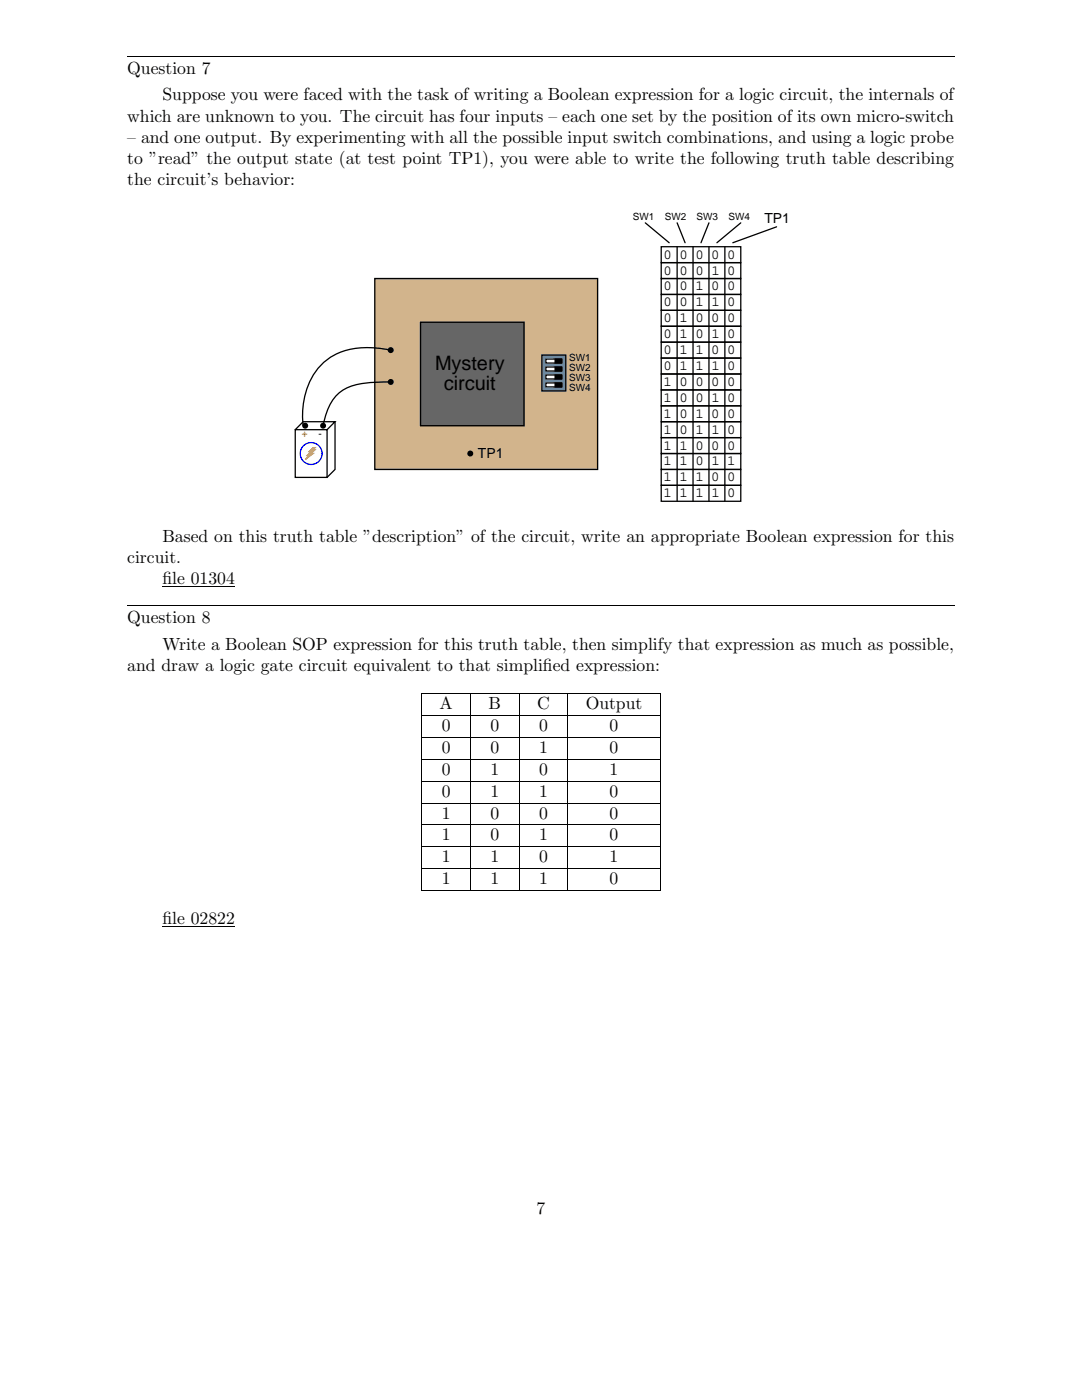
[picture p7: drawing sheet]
<svg xmlns="http://www.w3.org/2000/svg" width="216mm" height="279mm" viewBox="0 0 216 279" stroke-linecap="round" stroke-linejoin="round" font-family="sans-serif">
<path d="M25.4 11.3h165.1" fill="none" stroke="#000" stroke-width=".2"/>
<path d="M58.9 85.8h6.4v9.5h-6.4zM58.9 85.8l1.6-1.6h6.4l-1.6 1.6M66.9 84.2v9.5l-1.6 1.6" fill="none" stroke="#000" stroke-width=".26"/>
<circle cx="62.1" cy="90.5" r="2.18" fill="none" stroke="#00f" stroke-width=".26"/>
<path d="M62.5 89.3h.4l-.4 .4h.4l-.8 .8h.4l-1.6 1.2 .8-.8h-.4l.8-.8h-.4z" fill-rule="evenodd" fill="#ffa500"/>
<path d="M62.5 89.3h.4l-.4 .4h.4l-.8 .8h.4l-1.6 1.2 .8-.8h-.4l.8-.8h-.4z" fill="none" stroke="#ffa500" stroke-width=".26"/>
<g fill="#000">
<circle cx="60.9" cy="85" r=".6"/>
<circle cx="64.5" cy="85" r=".6"/>
</g>
<path d="M74.8 55.6h44.4v38.1h-44.4z" fill-rule="evenodd" fill="#d2b48c"/>
<path d="M74.8 55.6h44.4v38.1h-44.4z" fill="none" stroke="#d2b48c" stroke-width=".26"/>
<path d="M74.8 55.6h44.4v38.1h-44.4z" fill="none" stroke="#000" stroke-width=".26"/>
<path d="M108.1 70.9h4.8v7.1h-4.8z" fill-rule="evenodd" fill="#5cacee"/>
<path d="M108.1 70.9h4.8v7.1h-4.8z" fill="none" stroke="#5cacee" stroke-width=".26"/>
<path d="M108.1 70.9h4.8v7.1h-4.8zM110.5 71.7h1.6v.8h-1.6z" fill="none" stroke="#000" stroke-width=".26"/>
<path d="M110.5 71.7h1.6v.8h-1.6z" fill-rule="evenodd" fill="#000"/>
<path d="M108.9 71.7h1.6v.8h-1.6z" fill-rule="evenodd" fill="#fff"/>
<path d="M108.9 71.7h1.6v.8h-1.6z" fill="none" stroke="#fff" stroke-width=".26"/>
<path d="M108.9 71.7h3.2v.8h-3.2zM110.5 73.2h1.6v.8h-1.6z" fill="none" stroke="#000" stroke-width=".26"/>
<path d="M110.5 73.2h1.6v.8h-1.6z" fill-rule="evenodd" fill="#000"/>
<path d="M108.9 73.2h1.6v.8h-1.6z" fill-rule="evenodd" fill="#fff"/>
<path d="M108.9 73.2h1.6v.8h-1.6z" fill="none" stroke="#fff" stroke-width=".26"/>
<path d="M108.9 73.2h3.2v.8h-3.2zM110.5 74.8h1.6v.8h-1.6z" fill="none" stroke="#000" stroke-width=".26"/>
<path d="M110.5 74.8h1.6v.8h-1.6z" fill-rule="evenodd" fill="#000"/>
<path d="M108.9 74.8h1.6v.8h-1.6z" fill-rule="evenodd" fill="#fff"/>
<path d="M108.9 74.8h1.6v.8h-1.6z" fill="none" stroke="#fff" stroke-width=".26"/>
<path d="M108.9 74.8h3.2v.8h-3.2zM110.5 76.4h1.6v.8h-1.6z" fill="none" stroke="#000" stroke-width=".26"/>
<path d="M110.5 76.4h1.6v.8h-1.6z" fill-rule="evenodd" fill="#000"/>
<path d="M108.9 76.4h1.6v.8h-1.6z" fill-rule="evenodd" fill="#fff"/>
<path d="M108.9 76.4h1.6v.8h-1.6z" fill="none" stroke="#fff" stroke-width=".26"/>
<path d="M108.9 76.4h3.2v.8h-3.2z" fill="none" stroke="#000" stroke-width=".26"/>
<path d="M83.9 64.3h20.7v20.7h-20.7z" fill-rule="evenodd" fill="#666"/>
<path d="M83.9 64.3h20.7v20.7h-20.7z" fill="none" stroke="#666" stroke-width=".26"/>
<g fill="none" stroke="#000" stroke-width=".26">
<path d="M128.8 44.5l4.7 3.9M131.9 49.2h15.9v3.2h-15.9zM131.9 52.4h15.9v3.2h-15.9zM131.9 55.6h15.9v3.2h-15.9zM131.9 58.8h15.9v3.1h-15.9zM135.1 49.2v50.8M135.1 44.5l1.6 3.9M138.3 49.2v50.8M141.5 49.2v50.8M141.5 44.5l-1.6 3.9M144.6 49.2v50.8M147.8 44.5l-4.7 3.9"/>
<path d="M155 45.3l-8.8 3.1M78 76.2h-1.7a16.5 16.5 0 0 0-7.5 1.4 8.6 8.6 0 0 0-4 5.8l-.3 1.6M78 69.9a16.1 16.1 0 0 0-11.8 1.2 13.6 13.6 0 0 0-5.8 11.8l.1 2.1M83.9 64.3h20.7v20.7h-20.7zM131.9 61.9h15.9v3.2h-15.9zM131.9 65.1h15.9v3.2h-15.9zM131.9 68.3h15.9v3.2h-15.9zM131.9 71.5h15.9v3.1h-15.9zM131.9 74.6h15.9v3.2h-15.9zM131.9 77.8h15.9v3.2h-15.9zM131.9 81h15.9v3.2h-15.9zM131.9 84.2h15.9v3.1h-15.9z"/>
<path d="M131.9 87.3h15.9v3.2h-15.9zM131.9 90.5h15.9v3.2h-15.9zM131.9 93.7h15.9v3.2h-15.9zM131.9 96.9h15.9v3.1h-15.9z"/>
</g>
<g fill="#000">
<circle cx="78" cy="69.9" r=".6"/>
<circle cx="78" cy="76.2" r=".6"/>
<circle cx="93.8" cy="90.5" r=".6"/>
</g>
<g fill="none" stroke="#000" stroke-width=".2">
<path d="M32.4 117.1h14.5M25.4 120.9h165.1M84 138.5h47.8M84.1 138.6v4.2M93.9 138.6v4.2M103.6 138.6v4.2M113.3 138.6v4.2M131.8 138.6v4.2M84 142.9h47.8M84 147.2h47.8M84 151.6h47.8M84 155.9h47.8"/>
<path d="M84.1 142.9v4.2M84.1 147.3v4.2M84.1 151.6v4.3M84.1 156v4.2M93.9 142.9v4.2M93.9 147.3v4.2M93.9 151.6v4.3M93.9 156v4.2M103.6 142.9v4.2M103.6 147.3v4.2M103.6 151.6v4.3M103.6 156v4.2"/>
<path d="M113.3 142.9v4.2M113.3 147.3v4.2M113.3 151.6v4.3M113.3 156v4.2M131.8 142.9v4.2M131.8 147.3v4.2M131.8 151.6v4.3M131.8 156v4.2M84 160.3h47.8M84 164.6h47.8M84 169h47.8M84 173.4h47.8"/>
<path d="M84 177.7h47.8M84.1 160.4v4.2M84.1 164.7v4.2M84.1 169.1v4.2M84.1 173.4v4.3M93.9 160.4v4.2M93.9 164.7v4.2M93.9 169.1v4.2M93.9 173.4v4.3M103.6 160.4v4.2M103.6 164.7v4.2M103.6 169.1v4.2"/>
<path d="M103.6 173.4v4.3M113.3 160.4v4.2M113.3 164.7v4.2M113.3 169.1v4.2M113.3 173.4v4.3M131.8 160.4v4.2M131.8 164.7v4.2M131.8 169.1v4.2M131.8 173.4v4.3M32.4 185h14.5"/>
</g>
<g font-size="4">
<text x="86.8" y="73.8">Mystery</text>
<text x="88.6" y="77.8">circuit</text>
</g>
<g font-size="3.5">
<text x="25.4" y="14.8">Question 7</text>
<text x="32.4" y="20">Suppose you were faced with the task of writing a Boolean expression for a logic circuit, the internals of</text>
<text x="25.4" y="24.3">which are unknown to you. The circuit has four inputs – each one set by the position of its own micro-switch</text>
<text x="25.4" y="28.5">– and one output. By experimenting with all the possible input switch combinations, and using a logic probe</text>
<text x="25.4" y="32.7">to ”read” the output state (at test point TP1), you were able to write the following truth table describing</text>
<text x="25.4" y="36.9">the circuit’s behavior:</text>
<text x="25.4" y="112.3">circuit.</text>
<text x="32.4" y="108.1">Based on this truth table ”description” of the circuit, write an appropriate Boolean expression for this</text>
<text x="32.4" y="116.6">f</text>
<text x="32.4" y="116.6">ile 01304</text>
<text x="25.4" y="124.4">Question 8</text>
<text x="32.4" y="129.6">Write a Boolean SOP expression for this truth table, then simplify that expression as much as possible,</text>
<text x="25.4" y="133.9">and draw a logic gate circuit equivalent to that simplif</text>
<text x="108.3" y="133.9">ied expression:</text>
<text x="87.7" y="141.6">A</text>
<text x="97.5" y="141.6">B</text>
<text x="107.2" y="141.6">C</text>
<text x="116.9" y="141.6">Output</text>
<text x="88.1" y="145.9">0</text>
<text x="97.9" y="145.9">0</text>
<text x="107.6" y="145.9">0</text>
<text x="121.7" y="145.9">0</text>
<text x="88.1" y="150.3">0</text>
<text x="88.1" y="154.6">0</text>
<text x="97.9" y="150.3">0</text>
<text x="97.9" y="154.6">1</text>
<text x="107.6" y="150.3">1</text>
<text x="107.6" y="154.6">0</text>
<text x="121.7" y="150.3">0</text>
<text x="121.7" y="154.6">1</text>
<text x="88.1" y="159">0</text>
<text x="97.9" y="159">1</text>
<text x="107.6" y="159">1</text>
<text x="121.7" y="159">0</text>
<text x="88.1" y="163.4">1</text>
<text x="88.1" y="167.7">1</text>
<text x="97.9" y="163.4">0</text>
<text x="97.9" y="167.7">0</text>
<text x="107.6" y="163.4">0</text>
<text x="107.6" y="167.7">1</text>
<text x="121.7" y="163.4">0</text>
<text x="121.7" y="167.7">0</text>
<text x="88.1" y="172.1">1</text>
<text x="97.9" y="172.1">1</text>
<text x="107.6" y="172.1">0</text>
<text x="121.7" y="172.1">1</text>
<text x="88.1" y="176.4">1</text>
<text x="97.9" y="176.4">1</text>
<text x="107.6" y="176.4">1</text>
<text x="121.7" y="176.4">0</text>
<text x="32.4" y="184.5">f</text>
<text x="32.4" y="184.5">ile 02822</text>
<text x="107.1" y="242.3">7</text>
</g>
<g font-size="2.8">
<text x="152.5" y="44.5">TP1</text>
<text x="132.4" y="51.6">0</text>
<text x="135.6" y="51.6">0</text>
<text x="138.7" y="51.6">0</text>
<text x="141.9" y="51.6">0</text>
<text x="145.1" y="51.6">0</text>
<text x="132.4" y="54.8">0</text>
<text x="132.4" y="58">0</text>
<text x="135.6" y="54.8">0</text>
<text x="135.6" y="58">0</text>
<text x="138.7" y="54.8">0</text>
<text x="138.8" y="58">1</text>
<text x="141.9" y="58">0</text>
<text x="141.9" y="54.8">1</text>
<text x="145.1" y="54.8">0</text>
<text x="145.1" y="58">0</text>
<text x="132.4" y="61.1">0</text>
<text x="132.4" y="64.3">0</text>
<text x="135.6" y="61.1">0</text>
<text x="135.6" y="64.3">1</text>
<text x="138.7" y="64.3">0</text>
<text x="138.8" y="61.1">1</text>
<text x="141.9" y="64.3">0</text>
<text x="141.9" y="61.1">1</text>
<text x="145.1" y="61.1">0</text>
<text x="145.1" y="64.3">0</text>
<text x="132.4" y="67.5">0</text>
<text x="132.4" y="70.7">0</text>
<text x="135.6" y="67.5">1</text>
<text x="135.6" y="70.7">1</text>
<text x="138.7" y="67.5">0</text>
<text x="138.8" y="70.7">1</text>
<text x="141.9" y="70.7">0</text>
<text x="141.9" y="67.5">1</text>
<text x="145.1" y="67.5">0</text>
<text x="145.1" y="70.7">0</text>
<text x="132.4" y="73.8">0</text>
<text x="132.4" y="77">1</text>
<text x="135.6" y="77">0</text>
<text x="135.6" y="73.8">1</text>
<text x="138.7" y="77">0</text>
<text x="138.8" y="73.8">1</text>
<text x="141.9" y="77">0</text>
<text x="141.9" y="73.8">1</text>
<text x="145.1" y="73.8">0</text>
<text x="145.1" y="77">0</text>
<text x="132.4" y="80.2">1</text>
<text x="132.4" y="83.4">1</text>
<text x="135.6" y="80.2">0</text>
<text x="135.6" y="83.4">0</text>
<text x="138.7" y="80.2">0</text>
<text x="138.8" y="83.4">1</text>
<text x="141.9" y="83.4">0</text>
<text x="141.9" y="80.2">1</text>
<text x="145.1" y="80.2">0</text>
<text x="145.1" y="83.4">0</text>
<text x="132.4" y="86.5">1</text>
<text x="132.4" y="89.7">1</text>
<text x="135.6" y="86.5">0</text>
<text x="135.6" y="89.7">1</text>
<text x="138.7" y="89.7">0</text>
<text x="138.8" y="86.5">1</text>
<text x="141.9" y="89.7">0</text>
<text x="141.9" y="86.5">1</text>
<text x="145.1" y="86.5">0</text>
<text x="145.1" y="89.7">0</text>
<text x="95.4" y="91.3">TP1</text>
<text x="132.4" y="92.9">1</text>
<text x="135.6" y="92.9">1</text>
<text x="138.7" y="92.9">0</text>
<text x="141.9" y="92.9">1</text>
<text x="145.1" y="92.9">1</text>
<text x="132.4" y="96.1">1</text>
<text x="132.4" y="99.2">1</text>
<text x="135.6" y="96.1">1</text>
<text x="135.6" y="99.2">1</text>
<text x="138.8" y="96.1">1</text>
<text x="138.8" y="99.2">1</text>
<text x="141.9" y="96.1">0</text>
<text x="141.9" y="99.2">1</text>
<text x="145.1" y="96.1">0</text>
<text x="145.1" y="99.2">0</text>
</g>
<g font-size="2">
<text x="126.3" y="43.9">SW1</text>
<text x="132.6" y="43.9">SW2</text>
<text x="139" y="43.9">SW3</text>
<text x="145.3" y="43.9">SW4</text>
<text x="113.6" y="72.1">SW1</text>
<text x="113.6" y="74">SW2</text>
<text x="113.6" y="76">SW3</text>
<text x="113.6" y="78">SW4</text>
<text x="63.6" y="87.1">-</text>
</g>
<text font-size="2" fill="#f00" x="60.2" y="87.1">+</text>
</svg>
